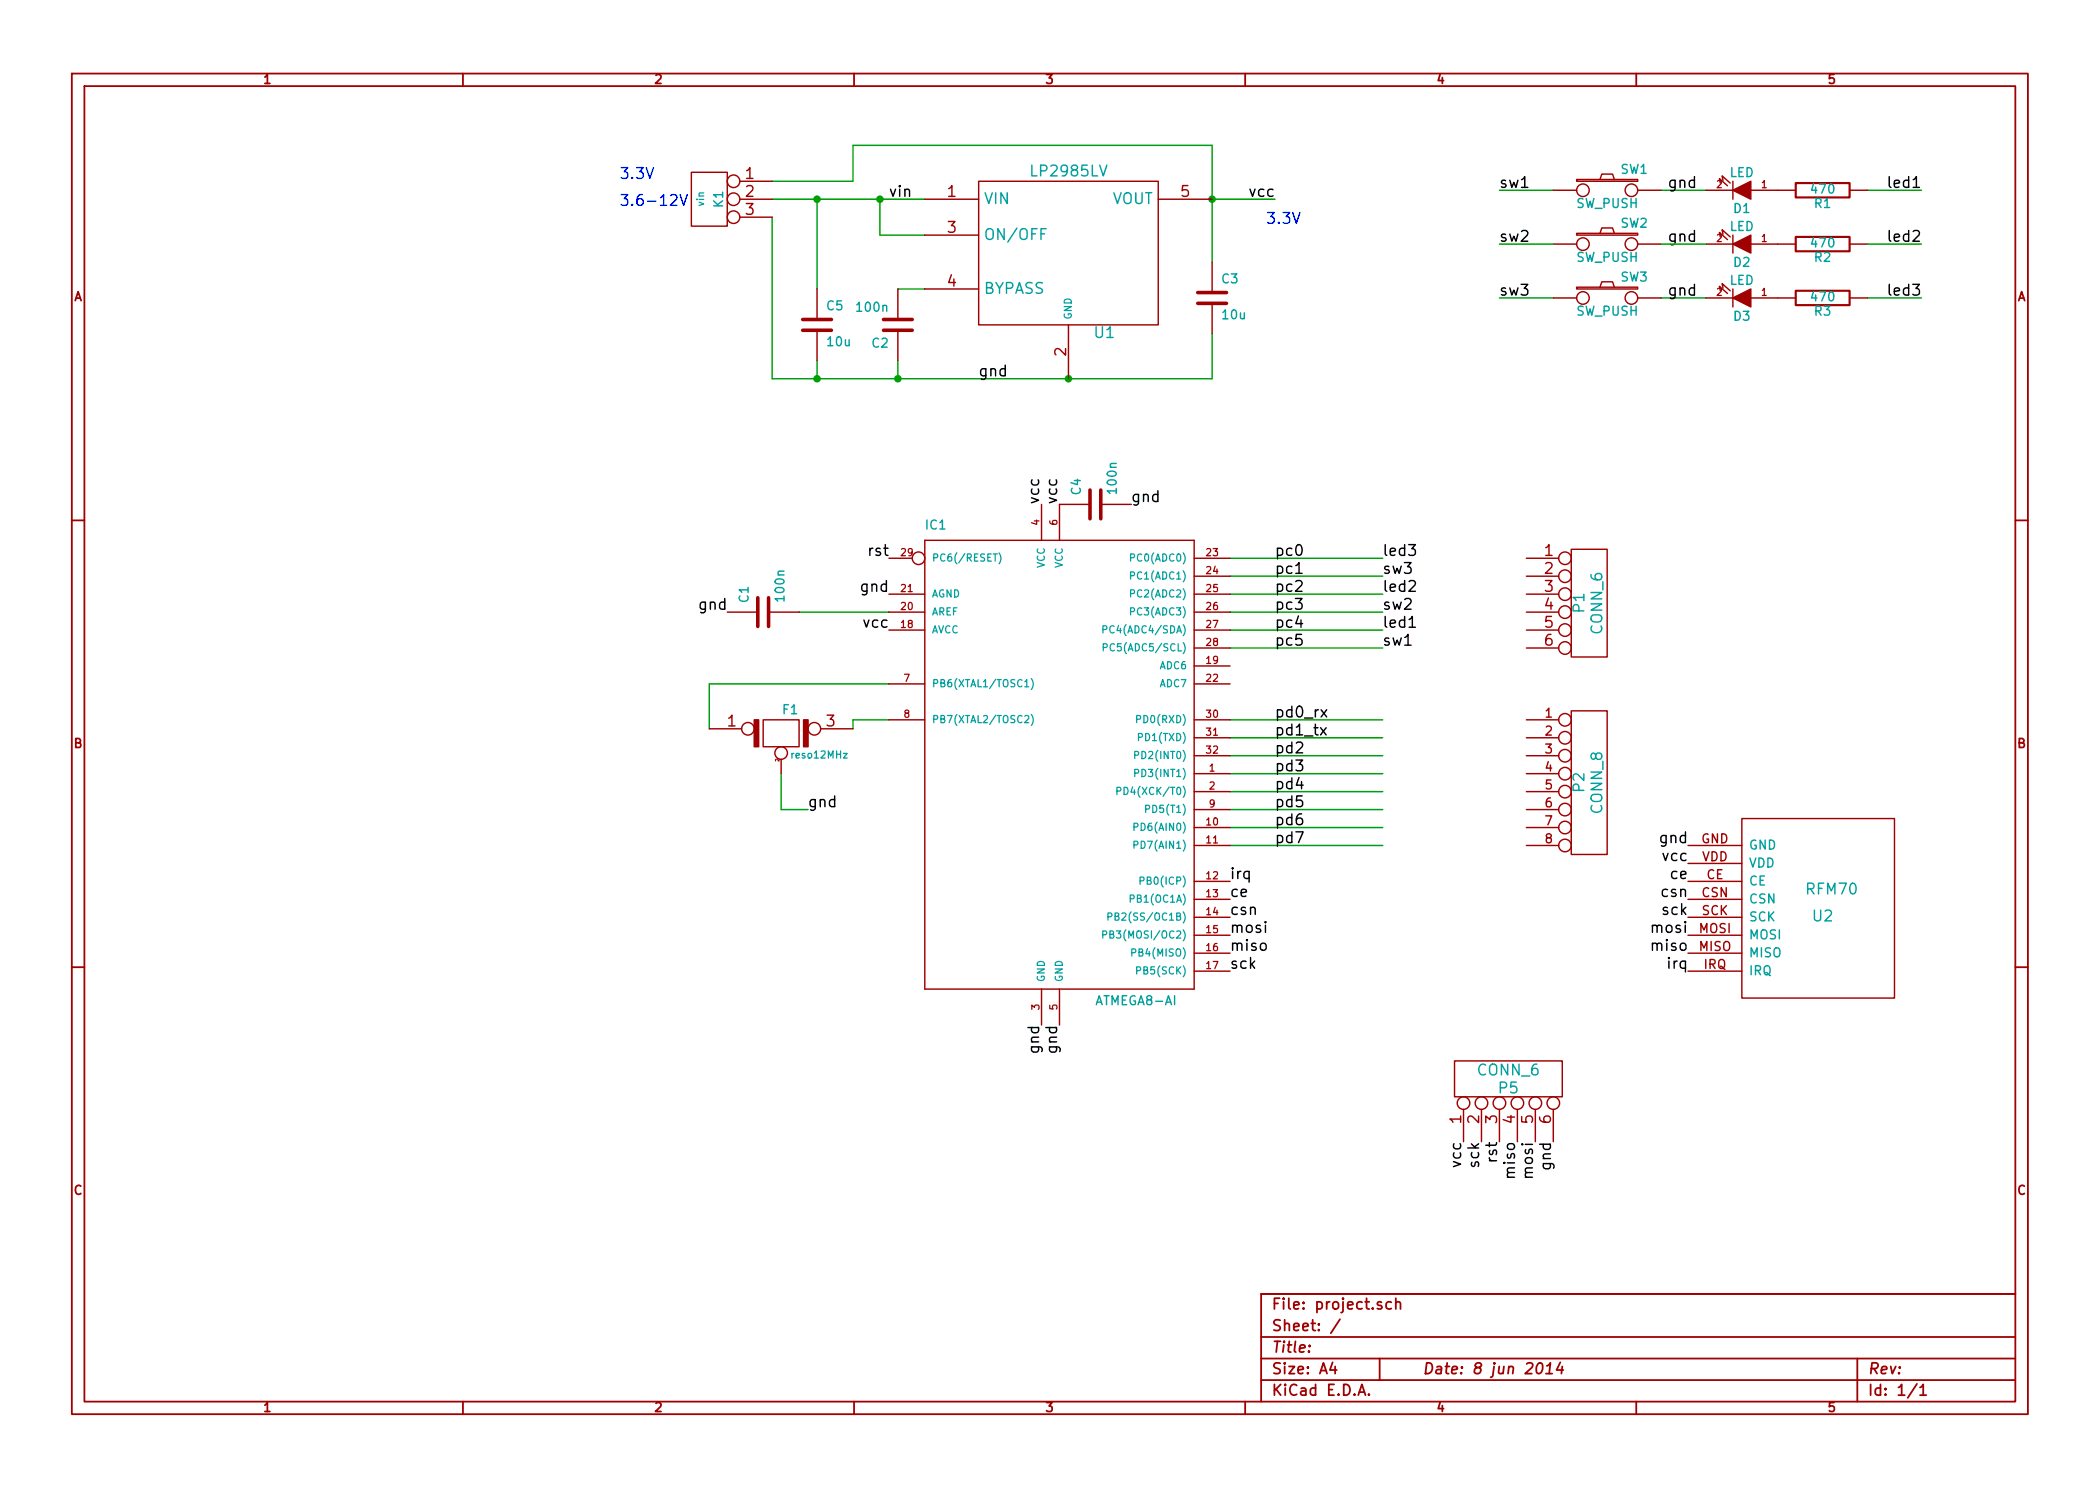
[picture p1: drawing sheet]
EESchema Schematic File Version 2  date So 08 Jun 2014 14:37:22 CEST
LIBS:power
LIBS:device
LIBS:transistors
LIBS:conn
LIBS:linear
LIBS:regul
LIBS:74xx
LIBS:cmos4000
LIBS:adc-dac
LIBS:memory
LIBS:xilinx
LIBS:special
LIBS:microcontrollers
LIBS:dsp
LIBS:microchip
LIBS:analog_switches
LIBS:motorola
LIBS:texas
LIBS:intel
LIBS:audio
LIBS:interface
LIBS:digital-audio
LIBS:philips
LIBS:display
LIBS:cypress
LIBS:siliconi
LIBS:opto
LIBS:contrib
LIBS:valves
LIBS:micha_custom
LIBS:project-cache
LIBS:LP2985LV
LIBS:project-cache
EELAYER 25  0
EELAYER END
$Descr A4 11700 8267
encoding utf-8
Sheet 1 1
Title ""
Date "8 jun 2014"
Rev ""
Comp ""
Comment1 ""
Comment2 ""
Comment3 ""
Comment4 ""
$EndDescr
Text Label 7700 3500 0    60   ~ 0
led1
Text Label 7700 3300 0    60   ~ 0
led2
Text Label 7700 3100 0    60   ~ 0
led3
Text Label 7700 3600 0    60   ~ 0
sw1
Text Label 7700 3400 0    60   ~ 0
sw2
Text Label 7700 3200 0    60   ~ 0
sw3
Text Label 10700 1650 2    60   ~ 0
led3
Wire Wire Line
	10400 1650 10700 1650
Wire Wire Line
	9250 1650 9500 1650
Wire Wire Line
	8650 1650 8350 1650
$Comp
L R R3
U 1 1
P 10150 1650
F 0 "R3" V 10230 1650 50  0000 C CNN
F 1 "470" V 10150 1650 50  0000 C CNN
	1    10150 1650
	0    1    1    0   
$EndComp
$Comp
L LED D3
U 1 1
P 9700 1650
F 0 "D3" H 9700 1750 50  0000 C CNN
F 1 "LED" H 9700 1550 50  0000 C CNN
	1    9700 1650
	-1   0    0    1   
$EndComp
Text Label 8350 1650 0    60   ~ 0
sw3
Text Label 9450 1650 2    60   ~ 0
gnd
$Comp
L SW_PUSH SW3
U 1 1
P 8950 1650
F 0 "SW3" H 9100 1760 50  0000 C CNN
F 1 "SW_PUSH" H 8950 1570 50  0000 C CNN
	1    8950 1650
	1    0    0    -1  
$EndComp
$Comp
L SW_PUSH SW2
U 1 1
P 8950 1350
F 0 "SW2" H 9100 1460 50  0000 C CNN
F 1 "SW_PUSH" H 8950 1270 50  0000 C CNN
	1    8950 1350
	1    0    0    -1  
$EndComp
Text Label 9450 1350 2    60   ~ 0
gnd
Text Label 8350 1350 0    60   ~ 0
sw2
$Comp
L LED D2
U 1 1
P 9700 1350
F 0 "D2" H 9700 1450 50  0000 C CNN
F 1 "LED" H 9700 1250 50  0000 C CNN
	1    9700 1350
	-1   0    0    1   
$EndComp
$Comp
L R R2
U 1 1
P 10150 1350
F 0 "R2" V 10230 1350 50  0000 C CNN
F 1 "470" V 10150 1350 50  0000 C CNN
	1    10150 1350
	0    1    1    0   
$EndComp
Wire Wire Line
	8650 1350 8350 1350
Wire Wire Line
	9250 1350 9500 1350
Wire Wire Line
	10400 1350 10700 1350
Text Label 10700 1350 2    60   ~ 0
led2
Text Label 10700 1050 2    60   ~ 0
led1
Wire Wire Line
	10400 1050 10700 1050
Wire Wire Line
	9250 1050 9500 1050
Connection ~ 4550 1100
Wire Wire Line
	4550 1600 4550 1100
Wire Wire Line
	4300 1100 5150 1100
Wire Wire Line
	6750 1100 7100 1100
Connection ~ 5950 2100
Wire Wire Line
	6750 1850 6750 2100
Wire Wire Line
	5000 1600 5150 1600
Wire Wire Line
	4750 800  6750 800 
Wire Wire Line
	4750 800  4750 1000
Wire Wire Line
	6850 4500 7700 4500
Wire Wire Line
	6850 4700 7700 4700
Wire Wire Line
	4950 4000 4750 4000
Wire Wire Line
	4750 4000 4750 4050
Wire Wire Line
	4950 3400 4450 3400
Wire Wire Line
	4950 3800 3950 3800
Wire Wire Line
	3950 3800 3950 4050
Wire Wire Line
	4350 4300 4350 4500
Wire Wire Line
	4350 4500 4500 4500
Wire Wire Line
	7700 4600 6850 4600
Wire Wire Line
	7700 4400 6850 4400
Wire Wire Line
	7700 4000 6850 4000
Wire Wire Line
	7700 4200 6850 4200
Wire Wire Line
	6850 4300 7700 4300
Wire Wire Line
	6850 4100 7700 4100
Wire Wire Line
	6850 3200 7700 3200
Wire Wire Line
	6850 3400 7700 3400
Wire Wire Line
	7700 3300 6850 3300
Wire Wire Line
	7700 3100 6850 3100
Wire Wire Line
	7700 3500 6850 3500
Wire Wire Line
	6850 3600 7700 3600
Wire Wire Line
	5000 2000 5000 2100
Connection ~ 5000 2100
Wire Wire Line
	5150 1300 4900 1300
Wire Wire Line
	4900 1300 4900 1100
Connection ~ 4900 1100
Wire Wire Line
	6750 800  6750 1450
Connection ~ 6750 1100
Wire Wire Line
	4750 1000 4300 1000
Wire Wire Line
	4300 1200 4300 2100
Wire Wire Line
	4300 2100 6750 2100
Wire Wire Line
	4550 2000 4550 2100
Connection ~ 4550 2100
Wire Wire Line
	8650 1050 8350 1050
$Comp
L R R1
U 1 1
P 10150 1050
F 0 "R1" V 10230 1050 50  0000 C CNN
F 1 "470" V 10150 1050 50  0000 C CNN
	1    10150 1050
	0    1    1    0   
$EndComp
$Comp
L LED D1
U 1 1
P 9700 1050
F 0 "D1" H 9700 1150 50  0000 C CNN
F 1 "LED" H 9700 950 50  0000 C CNN
	1    9700 1050
	-1   0    0    1   
$EndComp
Text Label 8350 1050 0    60   ~ 0
sw1
Text Label 9450 1050 2    60   ~ 0
gnd
$Comp
L SW_PUSH SW1
U 1 1
P 8950 1050
F 0 "SW1" H 9100 1160 50  0000 C CNN
F 1 "SW_PUSH" H 8950 970 50  0000 C CNN
	1    8950 1050
	1    0    0    -1  
$EndComp
Text Notes 3450 1000 0    60   ~ 0
3.3V
Text Notes 3450 1150 0    60   ~ 0
3.6-12V
Text Notes 7050 1250 0    60   ~ 0
3.3V
Text Label 7100 1100 2    60   ~ 0
vcc
$Comp
L C C3
U 1 1
P 6750 1650
F 0 "C3" H 6800 1750 50  0000 L CNN
F 1 "10u" H 6800 1550 50  0000 L CNN
	1    6750 1650
	1    0    0    -1  
$EndComp
$Comp
L C C2
U 1 1
P 5000 1800
F 0 "C2" H 5050 1900 50  0000 L CNN
F 1 "100n" H 5050 1700 50  0000 L CNN
	1    5000 1800
	-1   0    0    1   
$EndComp
$Comp
L CONN_3 K1
U 1 1
P 3950 1100
F 0 "K1" V 3900 1100 50  0000 C CNN
F 1 "vin" V 4000 1100 40  0000 C CNN
	1    3950 1100
	-1   0    0    -1  
$EndComp
$Comp
L LP2985LV U1
U 1 1
P 5950 1400
F 0 "U1" H 6150 950 60  0000 C CNN
F 1 "LP2985LV" H 5950 1850 60  0000 C CNN
	1    5950 1400
	1    0    0    -1  
$EndComp
Text Label 7100 3600 0    60   ~ 0
pc5
Text Label 7100 3500 0    60   ~ 0
pc4
Text Label 7100 3400 0    60   ~ 0
pc3
Text Label 7100 3300 0    60   ~ 0
pc2
Text Label 7100 3200 0    60   ~ 0
pc1
Text Label 7100 3100 0    60   ~ 0
pc0
Text Label 7100 4700 0    60   ~ 0
pd7
Text Label 7100 4600 0    60   ~ 0
pd6
Text Label 7100 4500 0    60   ~ 0
pd5
Text Label 7100 4400 0    60   ~ 0
pd4
Text Label 7100 4300 0    60   ~ 0
pd3
Text Label 7100 4200 0    60   ~ 0
pd2
Text Label 7100 4100 0    60   ~ 0
pd1_tx
Text Label 7100 4000 0    60   ~ 0
pd0_rx
$Comp
L CONN_6 P1
U 1 1
P 8850 3350
F 0 "P1" V 8800 3350 60  0000 C CNN
F 1 "CONN_6" V 8900 3350 60  0000 C CNN
	1    8850 3350
	1    0    0    -1  
$EndComp
$Comp
L CONN_6 P5
U 1 1
P 8400 6000
F 0 "P5" V 8350 6000 60  0000 C CNN
F 1 "CONN_6" V 8450 6000 60  0000 C CNN
	1    8400 6000
	0    -1   -1   0   
$EndComp
Text Label 4950 1100 0    60   ~ 0
vin
Text Label 5450 2100 0    60   ~ 0
gnd
$Comp
L C C5
U 1 1
P 4550 1800
F 0 "C5" H 4600 1900 50  0000 L CNN
F 1 "10u" H 4600 1700 50  0000 L CNN
	1    4550 1800
	1    0    0    -1  
$EndComp
Text Label 6300 2800 0    60   ~ 0
gnd
$Comp
L C C4
U 1 1
P 6100 2800
F 0 "C4" H 6150 2900 50  0000 L CNN
F 1 "100n" H 6150 2700 50  0000 L CNN
	1    6100 2800
	0    -1   -1   0   
$EndComp
Text Label 8650 6350 3    60   ~ 0
gnd
Text Label 8550 6350 3    60   ~ 0
mosi
Text Label 8150 6350 3    60   ~ 0
vcc
Text Label 8350 6350 3    60   ~ 0
rst
Text Label 8250 6350 3    60   ~ 0
sck
Text Label 8450 6350 3    60   ~ 0
miso
Text Label 5800 5700 3    60   ~ 0
gnd
Text Label 5900 5700 3    60   ~ 0
gnd
$Comp
L CONN_8 P2
U 1 1
P 8850 4350
F 0 "P2" V 8800 4350 60  0000 C CNN
F 1 "CONN_8" V 8900 4350 60  0000 C CNN
	1    8850 4350
	1    0    0    -1  
$EndComp
Text Label 4950 3100 2    60   ~ 0
rst
Text Label 4500 4500 0    60   ~ 0
gnd
$Comp
L CERAMIC_FILTER F1
U 1 1
P 4350 4100
F 0 "F1" H 4400 4250 50  0000 C CNN
F 1 "reso12MHz" H 4400 4000 40  0000 L CNN
	1    4350 4100
	1    0    0    -1  
$EndComp
Text Label 4050 3400 2    60   ~ 0
gnd
$Comp
L C C1
U 1 1
P 4250 3400
F 0 "C1" H 4300 3500 50  0000 L CNN
F 1 "100n" H 4300 3300 50  0000 L CNN
	1    4250 3400
	0    -1   -1   0   
$EndComp
Text Label 4950 3300 2    60   ~ 0
gnd
Text Label 4950 3500 2    60   ~ 0
vcc
Text Label 6850 5100 0    60   ~ 0
csn
Text Label 6850 5000 0    60   ~ 0
ce
Text Label 6850 4900 0    60   ~ 0
irq
Text Label 6850 5200 0    60   ~ 0
mosi
Text Label 6850 5300 0    60   ~ 0
miso
Text Label 6850 5400 0    60   ~ 0
sck
Text Label 9400 5400 2    60   ~ 0
irq
Text Label 9400 5300 2    60   ~ 0
miso
Text Label 9400 5200 2    60   ~ 0
mosi
Text Label 9400 5100 2    60   ~ 0
sck
Text Label 9400 5000 2    60   ~ 0
csn
Text Label 9400 4900 2    60   ~ 0
ce
Text Label 9400 4700 2    60   ~ 0
gnd
Text Label 9400 4800 2    60   ~ 0
vcc
Text Label 5900 2800 1    60   ~ 0
vcc
Text Label 5800 2800 1    60   ~ 0
vcc
$Comp
L RFM70 U2
U 1 1
P 10000 5050
F 0 "U2" H 10150 5000 60  0000 C CNN
F 1 "RFM70" H 10200 5150 60  0000 C CNN
	1    10000 5050
	1    0    0    -1  
$EndComp
$Comp
L ATMEGA8-AI IC1
U 1 1
P 5850 4100
F 0 "IC1" H 5150 5250 50  0000 L BNN
F 1 "ATMEGA8-AI" H 6100 2600 50  0000 L BNN
F 2 "TQFP32" H 6375 2525 50  0001 C CNN
	1    5850 4100
	1    0    0    -1  
$EndComp
$EndSCHEMATC
